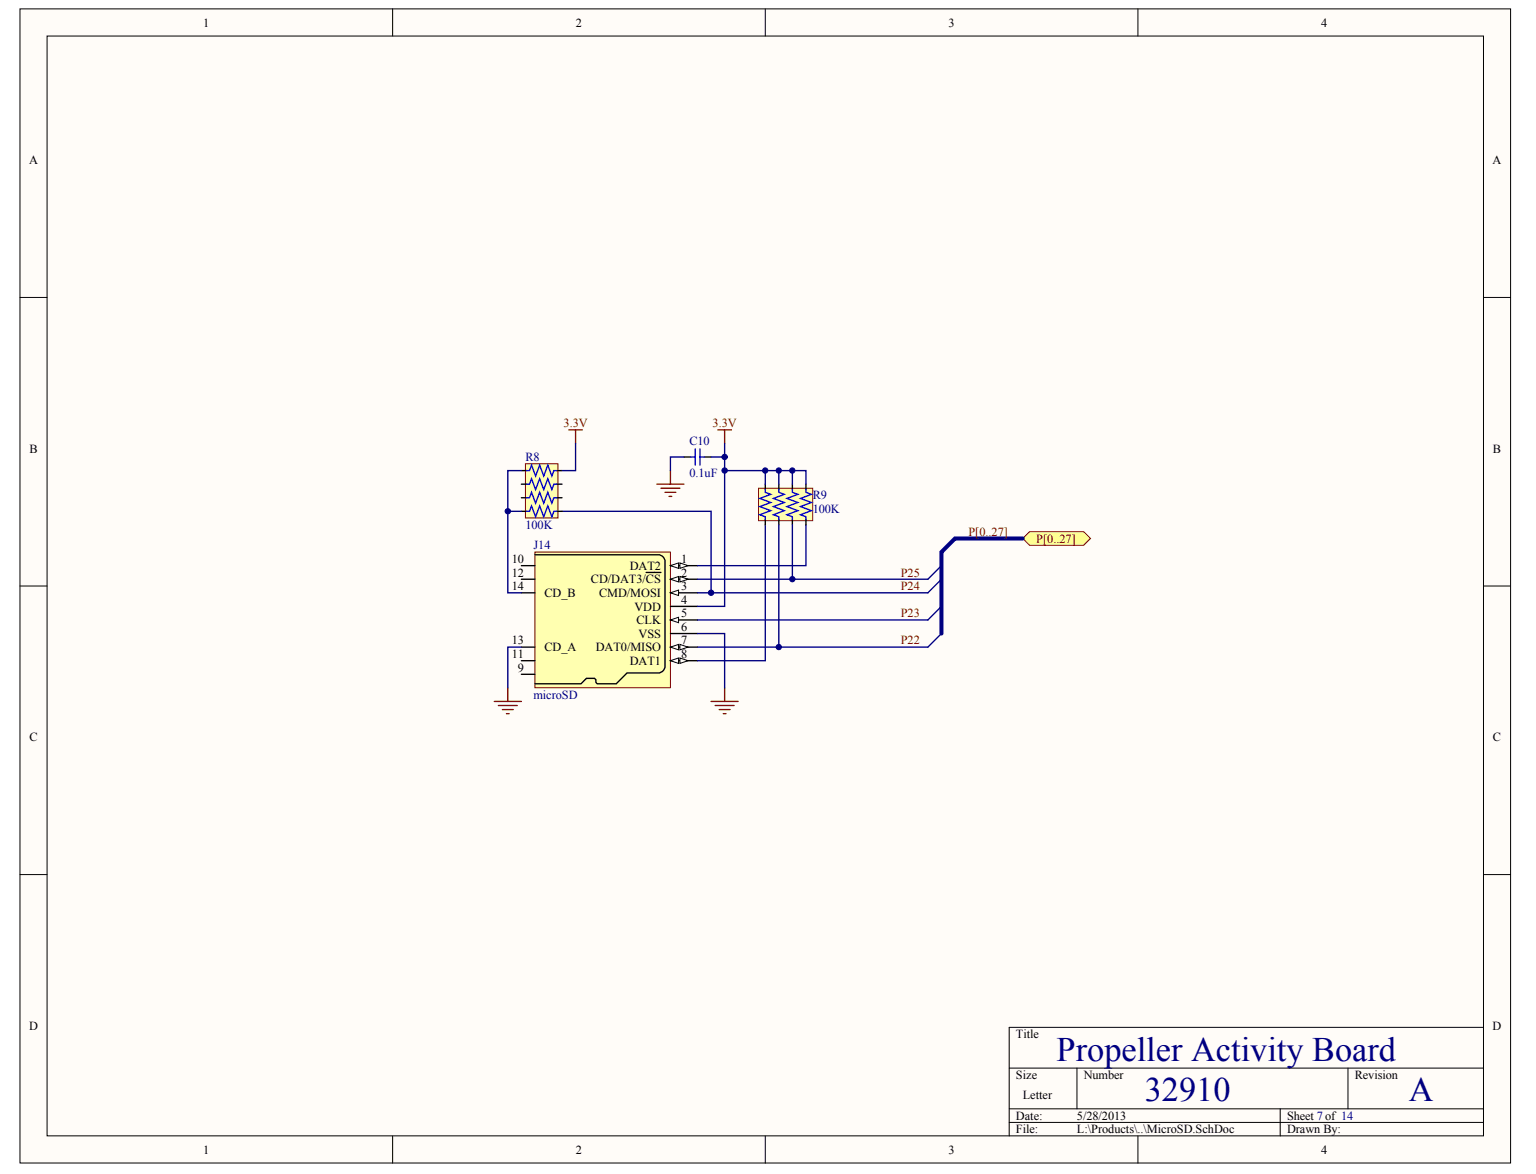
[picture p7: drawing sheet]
<svg xmlns="http://www.w3.org/2000/svg" width="271mm" height="207mm" viewBox="0 0 271 207" stroke-linecap="round" stroke-linejoin="round" font-family="sans-serif">
<g fill="#fffcf8" stroke="#000" stroke-width=".18">
<path d="M3.5 1.6h263v203.5h-263z"/>
<path d="M8.3 6.4h253.4v194h-253.4z"/>
</g>
<g fill="none" stroke="#000" stroke-width=".18">
<path d="M69.3 1.6v4.8M135 1.6v4.8M200.7 1.6v4.8M3.5 52.5h4.8M261.7 52.5h4.8M3.5 103.4h4.8M261.7 103.4h4.8M3.5 154.3h4.8M261.7 154.3h4.8M178 188.4h83.7M178 195.6h83.7M178 198h83.7"/>
<path d="M190 188.4v7.2M225.8 195.6v4.8M237.8 188.4v7.2M261.7 181.2h-83.7v19.2M69.3 200.4v4.8M135 200.4v4.8M200.7 200.4v4.8"/>
</g>
<path d="M181.6 93.8h9.6l1.2 1.2-1.2 1.2h-9.6l-1.2-1.2z" fill-rule="evenodd" fill="#ffff80" stroke="#800000" stroke-width=".18"/>
<path d="M120.6 80.6h1.2M124.2 80.6h1.2" fill="none" stroke="#000" stroke-width=".24"/>
<path d="M122.6 79.2v2.8M123.5 79.2v2.8M121.8 80.6h.8M123.5 80.6h.7" fill="none" stroke="#00f" stroke-width=".24"/>
<path d="M94.4 97.4h23.9v23.9h-23.9z" fill="#ffffb0" stroke="#800000" stroke-width=".18"/>
<path d="M118.3 99.8h4.7" fill="none" stroke="#000" stroke-width=".24"/>
<g fill="#fffcf8" stroke="#000" stroke-width=".18">
<path d="M118.3 99.8l1.4-.5v1z"/>
<path d="M119.9 99.3l1.5 .5-1.5 .5z"/>
</g>
<path d="M118.3 102.2h4.7" fill="none" stroke="#000" stroke-width=".24"/>
<g fill="#fffcf8" stroke="#000" stroke-width=".18">
<path d="M118.3 102.2l1.4-.5v.9z"/>
<path d="M119.9 101.7l1.5 .5-1.5 .4z"/>
</g>
<path d="M114 101h2.6M118.3 104.6h4.7" fill="none" stroke="#000" stroke-width=".24"/>
<path d="M118.3 104.6l1.4-.5v.9z" fill="#fffcf8" stroke="#000" stroke-width=".18"/>
<path d="M118.3 107h4.7M118.3 109.4h4.7" fill="none" stroke="#000" stroke-width=".24"/>
<path d="M118.3 109.4l1.4-.5v.9z" fill="#fffcf8" stroke="#000" stroke-width=".18"/>
<path d="M118.3 111.8h4.7M118.3 114.1h4.7" fill="none" stroke="#000" stroke-width=".24"/>
<g fill="#fffcf8" stroke="#000" stroke-width=".18">
<path d="M118.3 114.1l1.4-.4v.9z"/>
<path d="M119.9 113.7l1.5 .4-1.5 .5z"/>
</g>
<path d="M118.3 116.5h4.7" fill="none" stroke="#000" stroke-width=".24"/>
<g fill="#fffcf8" stroke="#000" stroke-width=".18">
<path d="M118.3 116.5l1.4-.4v.9z"/>
<path d="M119.9 116.1l1.5 .4-1.5 .5z"/>
</g>
<path d="M92 99.8h2.4M94.4 97.9h21.9l.5 .2 .5 .7v18.9l-.5 .8-.5 .2h-5.7l-1.9 1.9h-3.4l-.2-.2v-.5l-.2-.2h-1.5l-.9 .9h-8.1M92 118.9h2.4M92 116.5h2.4M92 102.2h2.4M92 114.1h2.4M92 104.6h2.4" fill="none" stroke="#000" stroke-width=".24"/>
<path d="M126.6 75.8h2.4M127.8 75.8v2.4M115.9 85.4h4.7M116.6 86.1h3.3M117.3 86.8h1.9M118 87.6h.5M118.3 83v2.4M125.4 123.7h4.8M126.1 124.4h3.4M126.9 125.2h1.9M127.6 125.9h.5M127.8 121.3v2.4" fill="none" stroke="#800000" stroke-width=".24"/>
<path d="M120.6 80.6h-2.3v2.4M135 92.6v23.9h-12M142.2 92.6v7.2h-19.2M166.1 99.8l-2.4 2.4h-40.7M123 111.8h4.8v9.5M123 109.4h40.7M166.1 102.2l-2.4 2.4h-40.7M166.1 111.8l-2.4 2.3h-40.7" fill="none" stroke="#000080" stroke-width=".24"/>
<path d="M180.4 95h-11.9l-2.4 2.4v14.4" fill="none" stroke="#000080" stroke-width=".72"/>
<path d="M133.8 86.1h9.6v5.7h-9.6z" fill="#ffffb0" stroke="#800000" stroke-width=".18"/>
<path d="M135 85.4v1M135 91.6v1M137.4 85.4v1M137.4 91.6v1M139.8 85.4v1M139.8 91.6v1M142.2 85.4v1M142.2 91.6v1" fill="none" stroke="#000" stroke-width=".24"/>
<path d="M135 86.4v.4l.9 .4-1.9 .7 1.9 .7-1.9 .8 1.9 .7-1.9 .7 1 .4v.4M137.4 86.4v.4l.9 .4-1.9 .7 1.9 .7-1.9 .8 1.9 .7-1.9 .7 1 .4v.4M139.8 86.4v.4l.9 .4-1.9 .7 1.9 .7-1.9 .8 1.9 .7-1.9 .7 1 .4v.4M142.2 86.4v.4l.9 .4-1.9 .7 1.9 .7-1.9 .8 1.9 .7-1.9 .7 1 .4v.4" fill="none" stroke="#00f" stroke-width=".24"/>
<path d="M99.1 90.2h26.3v14.4M125.4 80.6h2.4M127.8 83h14.4v2.4M135 83v2.4M137.4 83v2.4M137.4 92.6v21.5M139.8 83v2.4M139.8 92.6v9.6M92 114.1h-2.4v7.2" fill="none" stroke="#000080" stroke-width=".24"/>
<path d="M87.2 123.7h4.8M87.9 124.4h3.3M88.6 125.2h1.9M89.3 125.9h.5M89.6 121.3v2.4" fill="none" stroke="#800000" stroke-width=".24"/>
<path d="M92.7 81.8h5.7v9.6h-5.7z" fill="#ffffb0" stroke="#800000" stroke-width=".18"/>
<path d="M92 83h.9M92 85.4h.9M92 87.8h.9M92 90.2h.9M98.2 83h.9M98.2 85.4h.9M98.2 87.8h.9M98.2 90.2h.9" fill="none" stroke="#000" stroke-width=".24"/>
<path d="M92.9 83h.5l.4-1 .7 2 .7-2 .7 2 .7-2 .7 2 .4-1h.5M92.9 85.4h.5l.4-1 .7 2 .7-2 .7 2 .7-2 .7 2 .4-1h.5M92.9 87.8h.5l.4-1 .7 2 .7-2 .7 2 .7-2 .7 2 .4-1h.5M92.9 90.2h.5l.4-1 .7 2 .7-2 .7 2 .7-2 .7 2 .4-1h.5" fill="none" stroke="#00f" stroke-width=".24"/>
<path d="M100.3 75.8h2.4M101.5 75.8v2.4" fill="none" stroke="#800000" stroke-width=".24"/>
<path d="M101.5 78.2v4.8h-2.4M127.8 78.2v28.8h-4.8M89.6 90.2h2.4M92 83h-2.4v21.6h2.4M166.1 107l-2.4 2.4" fill="none" stroke="#000080" stroke-width=".24"/>
<g fill="#000080" stroke="#000080" stroke-width=".18">
<circle cx="89.6" cy="90.2" r=".47"/>
<circle cx="125.4" cy="104.6" r=".47"/>
<circle cx="127.8" cy="83" r=".47"/>
<circle cx="127.8" cy="80.6" r=".47"/>
<circle cx="135" cy="83" r=".47"/>
<circle cx="137.4" cy="114.1" r=".47"/>
<circle cx="137.4" cy="83" r=".47"/>
<circle cx="139.8" cy="102.2" r=".47"/>
<circle cx="139.8" cy="83" r=".47"/>
</g>
<g font-size="6.1" fill="#000080">
<text x="186.4" y="187.1">Propeller Activity Board</text>
<text x="201.9" y="194.3">32910</text>
<text x="248.5" y="194.3">A</text>
</g>
<g font-size="2.2">
<text x="35.8" y="4.7">1</text>
<text x="101.6" y="4.7">2</text>
<text x="167.3" y="4.7">3</text>
<text x="233" y="4.7">4</text>
<text x="5.1" y="29">A</text>
<text x="263.3" y="29">A</text>
<text x="5.2" y="79.8">B</text>
<text x="263.3" y="79.8">B</text>
<text x="90.3" y="99.3">10</text>
<text x="90.3" y="101.7">12</text>
<text x="111.1" y="100.5">DAT2</text>
<text x="120.2" y="99.3">1</text>
<text x="120.2" y="101.7">2</text>
<text x="90.3" y="104.1">14</text>
<text x="96" y="105.3">CD_B</text>
<text x="104.2" y="102.9">CD/DAT3/CS</text>
<text x="105.7" y="105.3">CMD/MOSI</text>
<text x="111.9" y="107.7">VDD</text>
<text x="120.2" y="104.1">3</text>
<text x="120.2" y="106.5">4</text>
<text x="90.3" y="113.7">13</text>
<text x="112.3" y="110.1">CLK</text>
<text x="112.6" y="112.5">VSS</text>
<text x="120.2" y="108.9">5</text>
<text x="120.2" y="111.3">6</text>
<text x="120.2" y="113.7">7</text>
<text x="90.3" y="116.1">11</text>
<text x="91.4" y="118.5">9</text>
<text x="96" y="114.9">CD_A</text>
<text x="105.1" y="114.9">DAT0/MISO</text>
<text x="111.1" y="117.3">DAT1</text>
<text x="120.2" y="116.1">8</text>
<text x="5.2" y="130.7">C</text>
<text x="263.3" y="130.7">C</text>
<text x="5.1" y="181.7">D</text>
<text x="179.2" y="183.1">Title</text>
<text x="263.3" y="181.7">D</text>
<text x="179.2" y="190.3">Size</text>
<text x="191.2" y="190.3">Number</text>
<text x="239" y="190.3">Revision</text>
<text x="179.2" y="197.5">Date:</text>
<text x="180.4" y="193.9">Letter</text>
<text x="190" y="197.5">5/28/2013</text>
<text x="227" y="197.5">Sheet 7 of 14</text>
<text x="35.8" y="203.5">1</text>
<text x="101.6" y="203.5">2</text>
<text x="167.3" y="203.5">3</text>
<text x="179.2" y="199.9">File:</text>
<text x="190" y="199.9">L:\Products\..\MicroSD.SchDoc</text>
<text x="227" y="199.9">Drawn By:</text>
<text x="233" y="203.5">4</text>
</g>
<g font-size="2.2" fill="#800000">
<text x="99.4" y="75.4">3.3V</text>
<text x="125.7" y="75.4">3.3V</text>
<text x="170.8" y="94.5">P[0..27]</text>
<text x="182.8" y="95.7">P[0..27]</text>
<text x="158.9" y="101.7">P25</text>
<text x="158.9" y="104.1">P24</text>
<text x="158.9" y="113.7">P22</text>
<text x="158.9" y="108.9">P23</text>
</g>
<g font-size="2.2" fill="#000080">
<text x="92.7" y="81.3">R8</text>
<text x="121.6" y="78.5">C10</text>
<text x="121.6" y="84.2">0.1uF</text>
<text x="143.3" y="88.1">R9</text>
<text x="92.7" y="93.3">100K</text>
<text x="143.3" y="90.5">100K</text>
<text x="94.1" y="96.9">J14</text>
<text x="94.1" y="123.3">microSD</text>
</g>
</svg>
